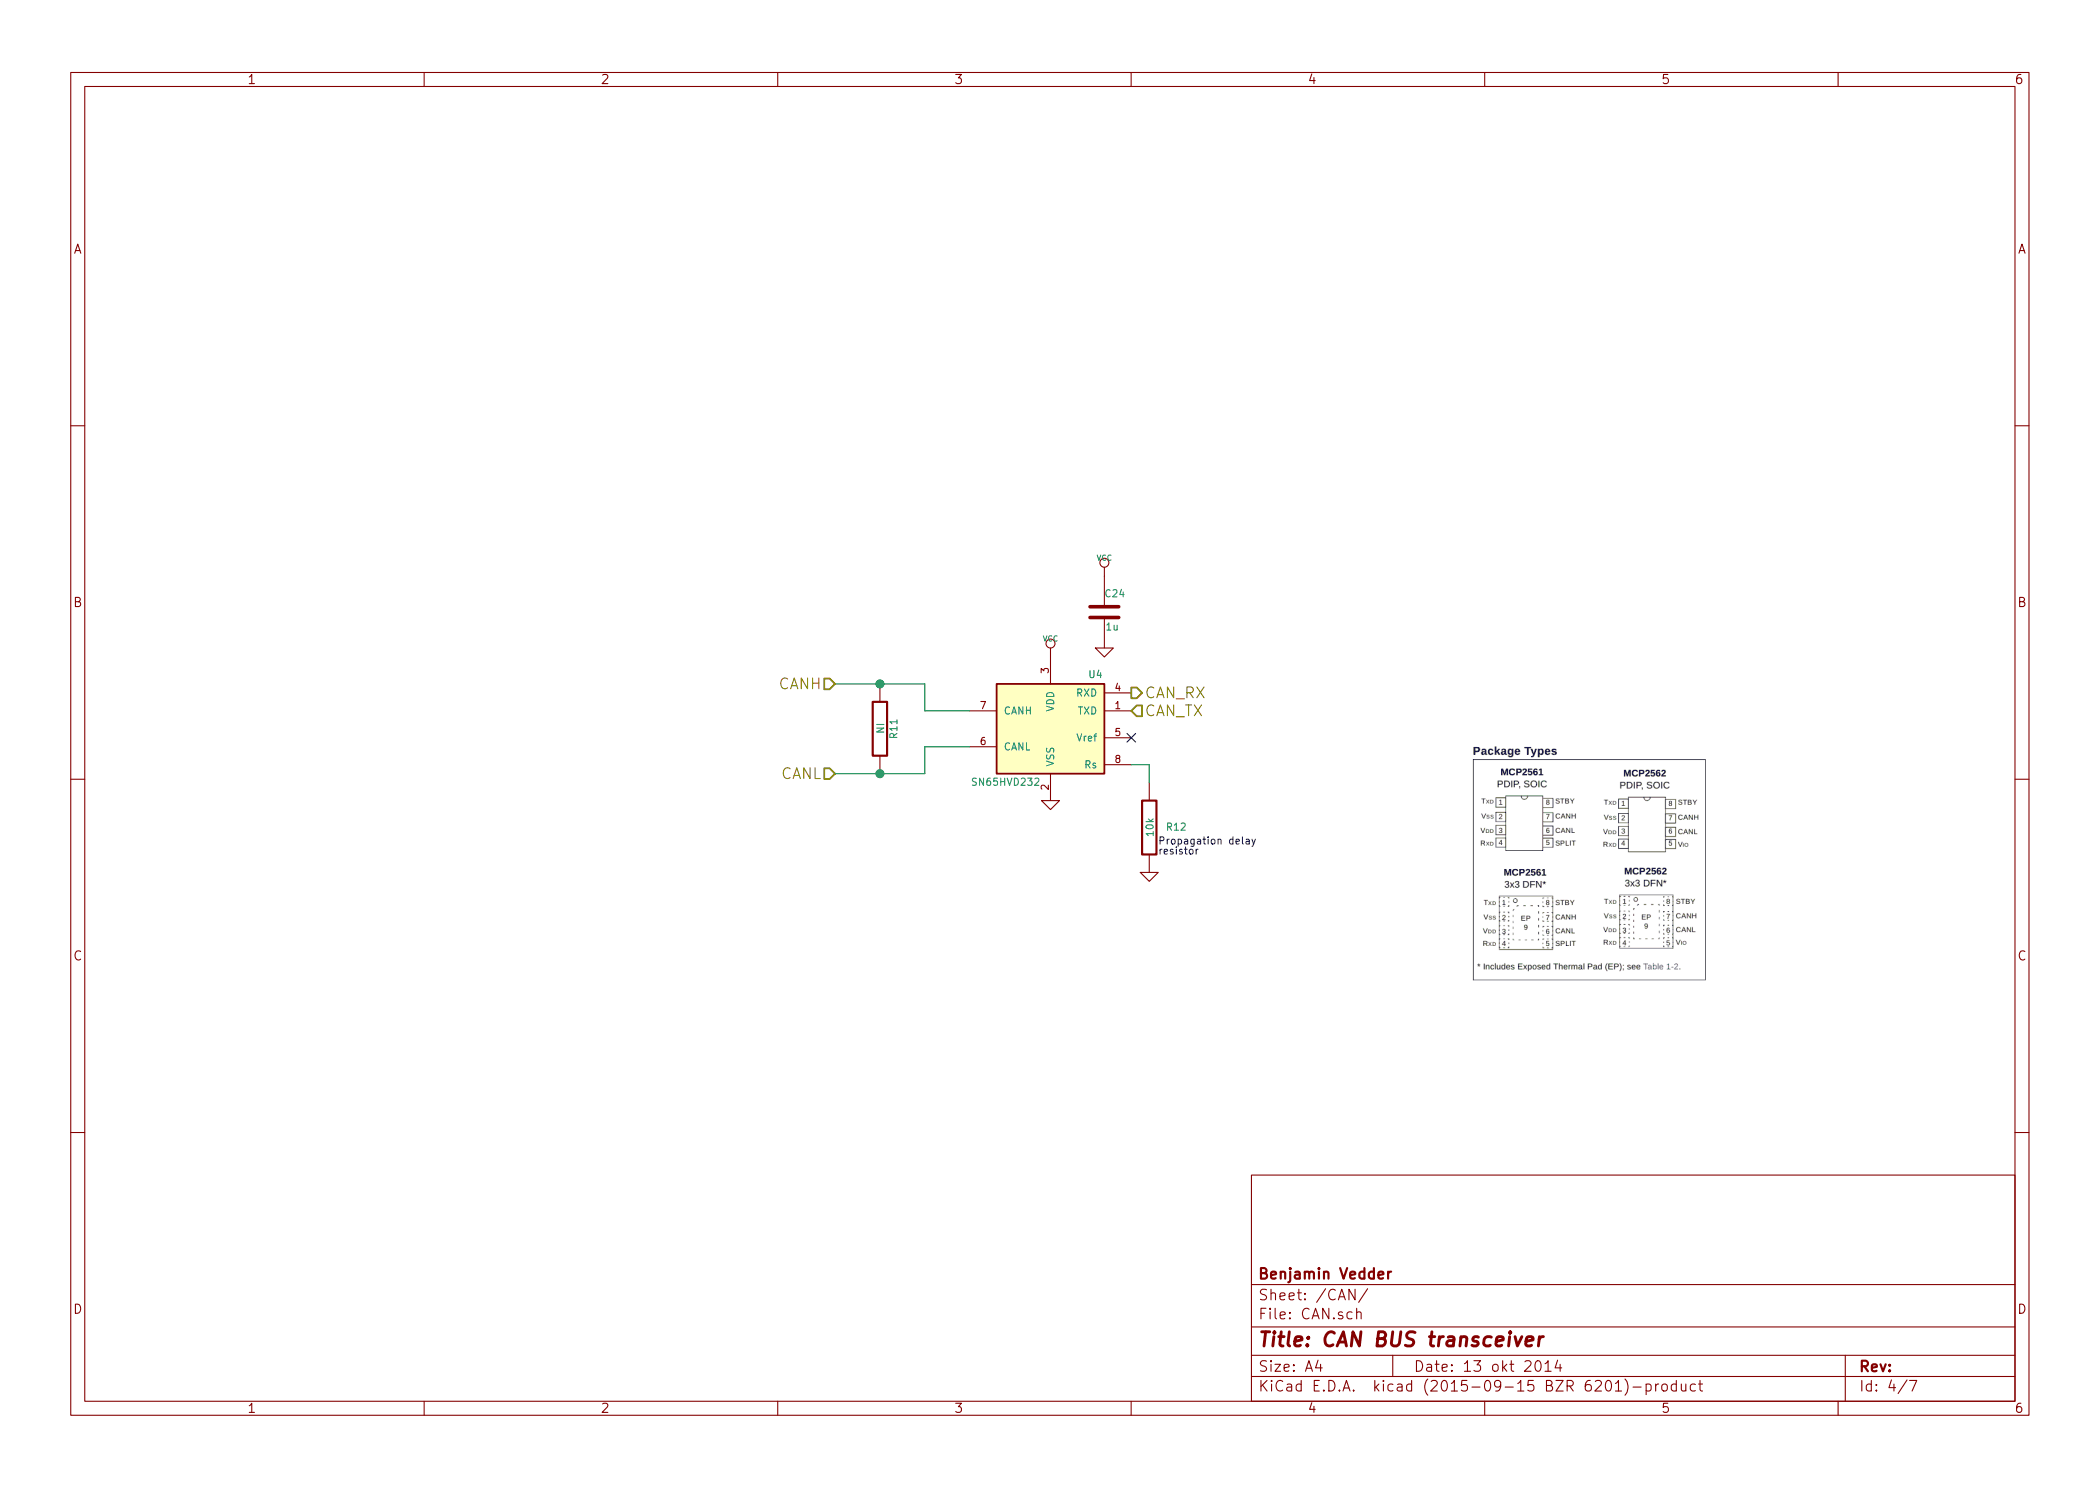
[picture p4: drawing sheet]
EESchema Schematic File Version 2
LIBS:QuadcopterMain-rescue
LIBS:power
LIBS:device
LIBS:transistors
LIBS:conn
LIBS:linear
LIBS:regul
LIBS:74xx
LIBS:cmos4000
LIBS:adc-dac
LIBS:memory
LIBS:xilinx
LIBS:special
LIBS:microcontrollers
LIBS:dsp
LIBS:microchip
LIBS:analog_switches
LIBS:motorola
LIBS:texas
LIBS:intel
LIBS:audio
LIBS:interface
LIBS:digital-audio
LIBS:philips
LIBS:display
LIBS:cypress
LIBS:siliconi
LIBS:opto
LIBS:atmel
LIBS:contrib
LIBS:valves
LIBS:crf_1
LIBS:dips-s
LIBS:QuadcopterMain-cache
EELAYER 25 0
EELAYER END
$Descr A4 11693 8268
encoding utf-8
Sheet 4 7
Title "CAN BUS transceiver"
Date "13 okt 2014"
Rev ""
Comp "Benjamin Vedder"
Comment1 ""
Comment2 ""
Comment3 ""
Comment4 ""
$EndDescr
$Comp
L MCP2551-I/SN-RESCUE-QuadcopterMain U4
U 1 1
P 5850 4050
F 0 "U4" H 5600 4350 40  0000 C CNN
F 1 "SN65HVD232" H 6100 3750 40  0000 C CNN
F 2 "crf1:SOIC-8-W" H 5850 4050 35  0001 C CIN
F 3 "" H 5850 4050 60  0000 C CNN
	1    5850 4050
	-1   0    0    -1  
$EndComp
$Comp
L GND-RESCUE-QuadcopterMain #PWR47
U 1 1
P 5850 4450
F 0 "#PWR47" H 5850 4450 30  0001 C CNN
F 1 "GND" H 5850 4380 30  0001 C CNN
F 2 "" H 5850 4450 60  0000 C CNN
F 3 "" H 5850 4450 60  0000 C CNN
	1    5850 4450
	1    0    0    -1  
$EndComp
$Comp
L VCC #PWR46
U 1 1
P 5850 3650
F 0 "#PWR46" H 5850 3750 30  0001 C CNN
F 1 "VCC" H 5850 3750 30  0000 C CNN
F 2 "" H 5850 3650 60  0001 C CNN
F 3 "" H 5850 3650 60  0001 C CNN
	1    5850 3650
	1    0    0    -1  
$EndComp
$Comp
L C-RESCUE-QuadcopterMain C24
U 1 1
P 6150 3400
AR Path="/5439F790" Ref="C24"  Part="1" 
AR Path="/5439F074/5439F790" Ref="C24"  Part="1" 
F 0 "C24" H 6150 3500 40  0000 L CNN
F 1 "1u" H 6156 3315 40  0000 L CNN
F 2 "Capacitors_SMD:C_0603" H 6188 3250 30  0001 C CNN
F 3 "" H 6150 3400 60  0000 C CNN
	1    6150 3400
	1    0    0    -1  
$EndComp
$Comp
L VCC #PWR48
U 1 1
P 6150 3200
F 0 "#PWR48" H 6150 3300 30  0001 C CNN
F 1 "VCC" H 6150 3300 30  0000 C CNN
F 2 "" H 6150 3200 60  0001 C CNN
F 3 "" H 6150 3200 60  0001 C CNN
	1    6150 3200
	1    0    0    -1  
$EndComp
$Comp
L GND-RESCUE-QuadcopterMain #PWR49
U 1 1
P 6150 3600
F 0 "#PWR49" H 6150 3600 30  0001 C CNN
F 1 "GND" H 6150 3530 30  0001 C CNN
F 2 "" H 6150 3600 60  0000 C CNN
F 3 "" H 6150 3600 60  0000 C CNN
	1    6150 3600
	1    0    0    -1  
$EndComp
Text HLabel 6300 3850 2    60   Output ~ 0
CAN_RX
Text HLabel 6300 3950 2    60   Input ~ 0
CAN_TX
$Comp
L R-RESCUE-QuadcopterMain R11
U 1 1
P 4900 4050
F 0 "R11" V 4980 4050 40  0000 C CNN
F 1 "NI" V 4907 4051 40  0000 C CNN
F 2 "Resistors_SMD:R_0603" V 4830 4050 30  0001 C CNN
F 3 "" H 4900 4050 30  0000 C CNN
	1    4900 4050
	1    0    0    -1  
$EndComp
Text HLabel 4650 3800 0    60   Input ~ 0
CANH
Text HLabel 4650 4300 0    60   Input ~ 0
CANL
Wire Wire Line
	4650 4300 5150 4300
Wire Wire Line
	5150 4300 5150 4150
Wire Wire Line
	5150 4150 5400 4150
Connection ~ 4900 4300
Wire Wire Line
	5400 3950 5150 3950
Wire Wire Line
	5150 3950 5150 3800
Wire Wire Line
	5150 3800 4650 3800
Connection ~ 4900 3800
NoConn ~ 6300 4100
$Comp
L R-RESCUE-QuadcopterMain R12
U 1 1
P 6400 4600
F 0 "R12" H 6550 4600 40  0000 C CNN
F 1 "10k" V 6407 4601 40  0000 C CNN
F 2 "Resistors_SMD:R_0603" V 6330 4600 30  0001 C CNN
F 3 "" H 6400 4600 30  0000 C CNN
	1    6400 4600
	1    0    0    -1  
$EndComp
Wire Wire Line
	6400 4350 6400 4250
Wire Wire Line
	6400 4250 6300 4250
$Comp
L GND-RESCUE-QuadcopterMain #PWR50
U 1 1
P 6400 4850
F 0 "#PWR50" H 6400 4850 30  0001 C CNN
F 1 "GND" H 6400 4780 30  0001 C CNN
F 2 "" H 6400 4850 60  0000 C CNN
F 3 "" H 6400 4850 60  0000 C CNN
	1    6400 4850
	1    0    0    -1  
$EndComp
Text Notes 6450 4750 0    40   ~ 0
Propagation delay\nresistor
$EndSCHEMATC
